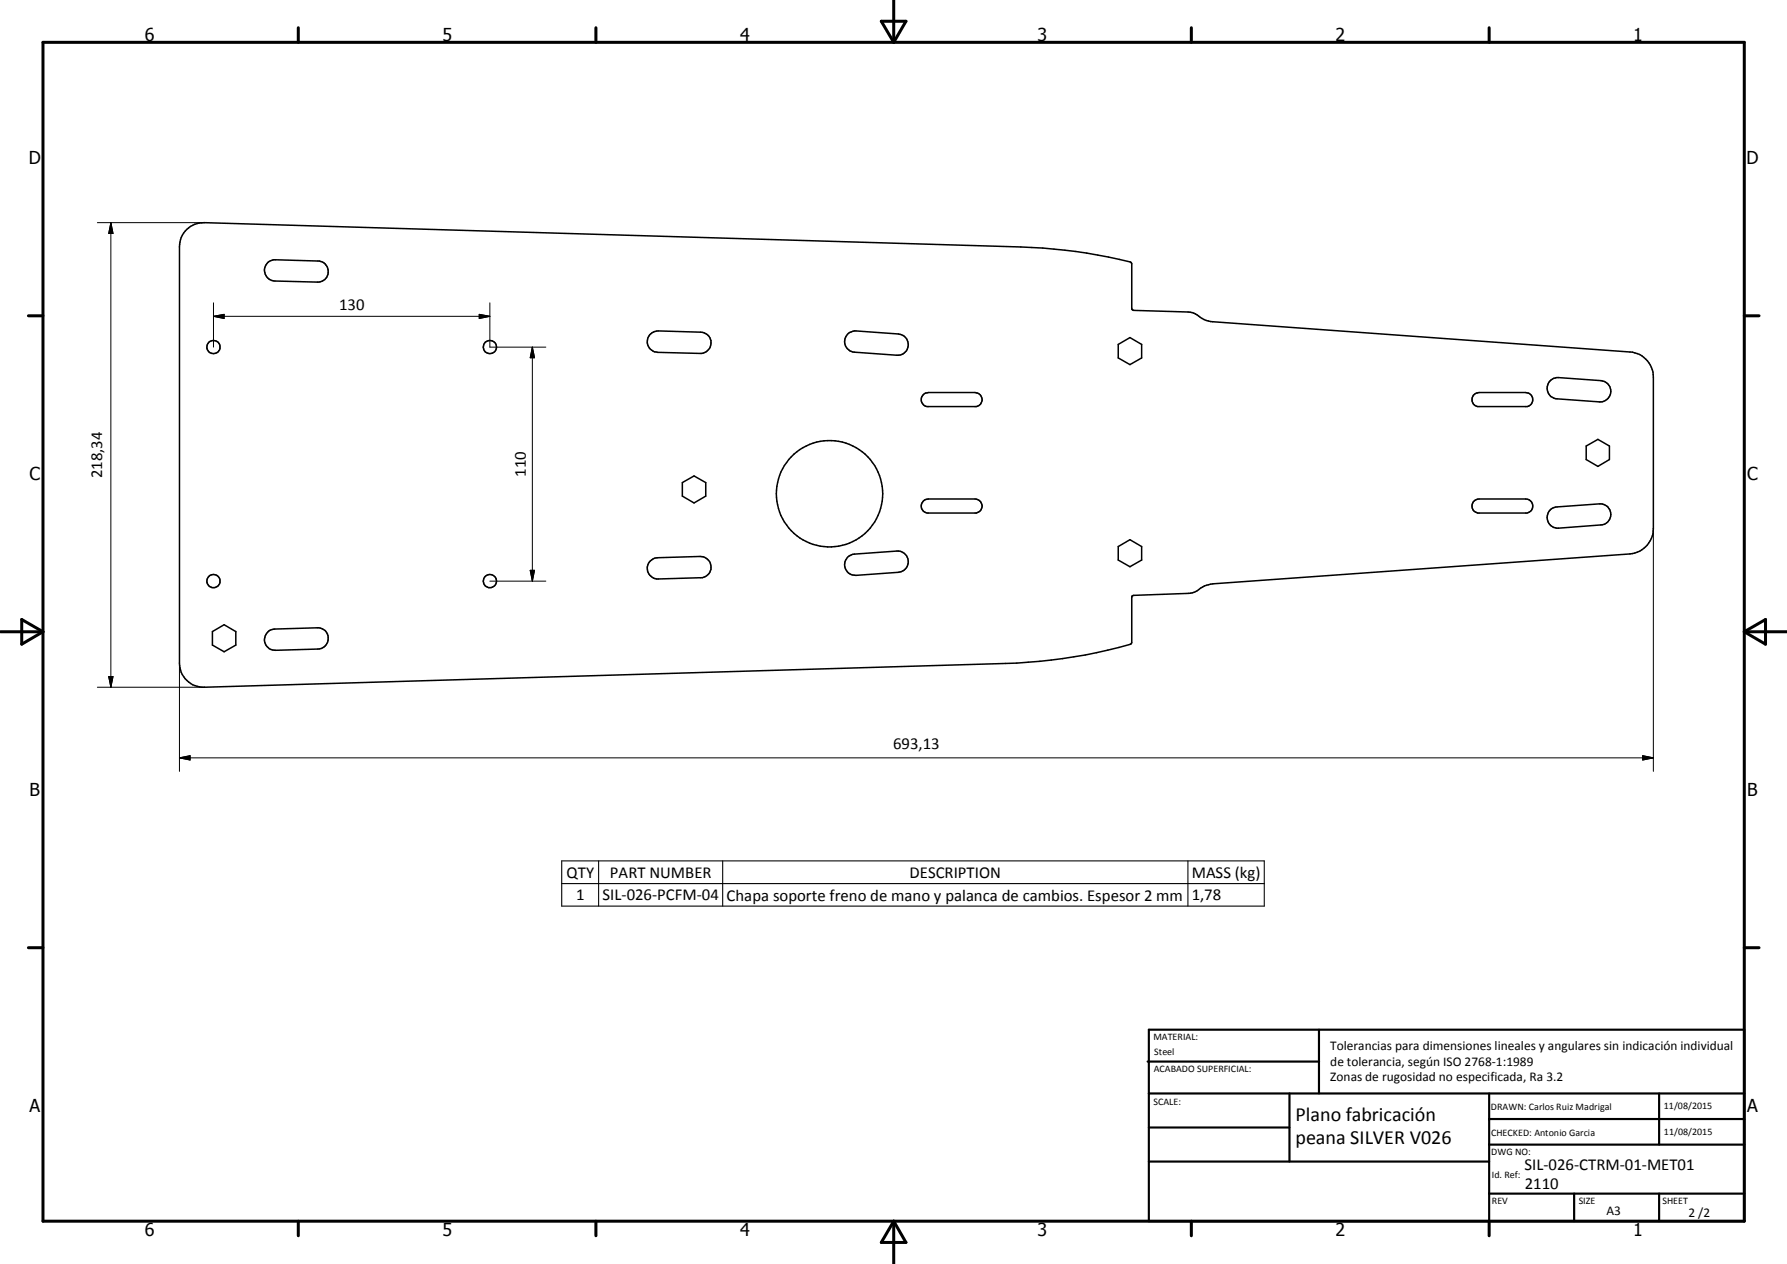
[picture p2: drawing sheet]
<svg xmlns="http://www.w3.org/2000/svg" width="420mm" height="297mm" viewBox="0 0 420 297" stroke-linecap="round" stroke-linejoin="round" font-family="sans-serif">
<g fill="none" stroke="#000" stroke-width=".35">
<path d="M43.9 53.9a5.7 5.7 0 0 1 4.1-1.6l192 5.7a110.6 110.6 0 0 1 26 3.7l.1 .3v10.6l.2 .2 13 .5a5.6 5.6 0 0 1 3.3 1.5l1 .5 1.5 .3 98.1 7.1a6 6 0 0 1 5.5 5.9v35.6a6 6 0 0 1-5.5 6l-98.1 7a6.9 6.9 0 0 0-4 1.8l-1.7 .4-13.1 .6-.2 .3v10.7l-.1 .3a109.7 109.7 0 0 1-26.9 4.5l-191 5.7a5.7 5.7 0 0 1-5.9-5.7v-97.8a5.5 5.5 0 0 1 1.7-4.1zM63 61.6l1.4-.6 10.3 .3a2.48 2.48 0 0 1 2.5 2.6 2.48 2.48 0 0 1-2.6 2.4l-10-.3a2.53 2.53 0 0 1-2.3-1.6 2.53 2.53 0 0 1 .7-2.8zM152.8 78.7l.9-.7 1.1-.2 9.9 .3a2.5 2.5 0 0 1 2.5 2.5 2.5 2.5 0 0 1-2.6 2.5l-10-.3a2.53 2.53 0 0 1-2.2-1.5 2.53 2.53 0 0 1 .4-2.6zM199.3 78.6l.5-.5 1.1-.3 10.3 .7a2.5 2.5 0 0 1 2.4 2.7 2.5 2.5 0 0 1-2.7 2.3l-10-.7a2.5 2.5 0 0 1-2.1-1.6 2.5 2.5 0 0 1 .5-2.6zM217.1 92.7l.5-.3 .7-.2h11a1.67 1.67 0 0 1 1.6 1.6 1.67 1.67 0 0 1-1.3 1.7h-11.6a1.65 1.65 0 0 1-1.3-1.1 1.65 1.65 0 0 1 .4-1.7zM262.9 80.9l2.8-1.6 2.7 1.6v3.2l-2.7 1.6-2.8-1.6zM346.4 92.9l.5-.4 .9-.3h10.9a1.67 1.67 0 0 1 1.7 1.5 1.67 1.67 0 0 1-1.3 1.8h-11.7a1.69 1.69 0 0 1-1-2.6zM364.4 89.5l.9-.6 .7-.2 10.4 .8a2.5 2.5 0 0 1 2.3 2.6 2.5 2.5 0 0 1-2.6 2.3l-10-.7a2.49 2.49 0 0 1-2.2-1.5 2.49 2.49 0 0 1 .5-2.7zM160.4 113.4l2.8-1.6 2.7 1.6v3.2l-2.7 1.6-2.8-1.6zM217.1 117.7l.5-.3 .7-.1h11a1.67 1.67 0 0 1 1.6 1.5 1.67 1.67 0 0 1-1.3 1.8h-11.6a1.65 1.65 0 0 1-1.3-1.2 1.65 1.65 0 0 1 .4-1.7zM346.4 117.9l.5-.4 .9-.2h10.9a1.67 1.67 0 0 1 1.7 1.5 1.67 1.67 0 0 1-1.3 1.8h-11.7a1.69 1.69 0 0 1-1-2.7zM364.4 119.9l1.3-.7 10.4-.8a2.48 2.48 0 0 1 2.6 2.3 2.48 2.48 0 0 1-2.3 2.7l-10 .7a2.53 2.53 0 0 1-2.4-1.4 2.53 2.53 0 0 1 .4-2.8z"/>
<path d="M372.9 104.8l2.8-1.5 2.7 1.5v3.2l-2.7 1.6-2.8-1.6zM152.9 131.8a2.35 2.35 0 0 1 1.7-.7l10-.3a2.5 2.5 0 0 1 2.6 2.4 2.5 2.5 0 0 1-2.5 2.6l-9.9 .3a2.5 2.5 0 0 1-2.4-1.6 2.5 2.5 0 0 1 .5-2.7zM199.3 131l1.2-.7 10.4-.8a2.5 2.5 0 0 1 2.6 2.3 2.5 2.5 0 0 1-2.3 2.7l-10 .7a2.53 2.53 0 0 1-2.4-1.4 2.53 2.53 0 0 1 .5-2.8zM262.9 128.4l2.8-1.6 2.7 1.6v3.2l-2.7 1.6-2.8-1.6zM49.9 148.4l2.8-1.6 2.7 1.6v3.2l-2.7 1.6-2.8-1.6zM63.2 148.3l1.4-.5 10-.3a2.5 2.5 0 0 1 2.6 2.5 2.5 2.5 0 0 1-2.5 2.5l-9.9 .3a2.52 2.52 0 0 1-2.5-1.7 2.52 2.52 0 0 1 .9-2.8z"/>
<circle cx="50.2" cy="81.5" r="1.54"/>
<circle cx="115.2" cy="81.5" r="1.54"/>
<circle cx="195" cy="116" r="12.5"/>
<circle cx="50.2" cy="136.5" r="1.56"/>
<circle cx="115.2" cy="136.6" r="1.56"/>
</g>
<g fill="none" stroke="#000" stroke-width=".71">
<path d="M10.1 9.9h400v277.1h-400zM70.1 6.5v3.4M140.1 6.5v3.4M207.2 5h5.8l-2.9 4.9zM210.1 0v9.9M280.1 6.5v3.4M350.1 6.5v3.4M6.7 74.2h3.4M410.1 74.2h3.5M.1 148.5h10M5.1 145.6l5 2.9-5 2.9zM410.1 148.5h10"/>
<path d="M410.1 148.5l5-2.9v5.8zM6.7 222.7h3.4M410.1 222.7h3.5M70.1 287v3.4M140.1 287v3.4M210.1 287v10M210.1 287l2.9 5h-5.8zM280.1 287v3.4M350.1 287v3.4"/>
</g>
<g fill="none" stroke="#000" stroke-width=".51">
<path d="M269.8 249.5h40.3M270.1 242h140v45h-140zM270.1 257h140M303.2 257v16M310.1 242v15M350.1 257v30M390.1 257v12M270.1 265h33.1M270.1 273h80M350.1 269h60M350.1 263h60M350.1 280.5h60"/>
<path d="M370.1 280.5v6.5M390.1 280.5v6.5"/>
</g>
<path d="M132.1 202.3h165.2v10.6h-165.2zM132.1 207.6h165.2M140.7 202.3v10.6M169.9 202.3v10.6M279.3 202.3v10.6" fill="none" stroke="#000" stroke-width=".25"/>
<g fill="none" stroke="#000" stroke-width=".24">
<path d="M22.9 52.3h25.1M26.1 52.3l.5 2.6h-1zM26.1 52.3v109.2M50.2 74.3l2.5-.4v.9zM50.2 74.3h65M50.2 71.2v10.4M112.7 73.9l2.5 .4-2.5 .5zM115.2 71.2v10.4h13.1M125.2 81.6l.5 2.5h-1zM125.2 81.6v55M115.2 136.6h13.1M124.7 134h1l-.5 2.6z"/>
<path d="M388.7 124.2v57.1M25.6 159h1l-.5 2.5zM42.2 155.8v25.5M22.9 161.5h25.2M42.2 178.1l2.5-.5v1zM42.2 178.1h346.5M386.2 177.6l2.5 .5-2.5 .5z"/>
</g>
<path d="M26.1 52.3l.5 2.6h-1zM50.2 74.3l2.5-.4v.9zM112.7 73.9l2.5 .4-2.5 .5zM125.2 81.6l.5 2.5h-1zM124.7 134h1l-.5 2.6zM25.6 159h1l-.5 2.5zM42.2 178.1l2.5-.5v1zM386.2 177.6l2.5 .5-2.5 .5z" fill="#000"/>
<g font-size="4.7">
<text x="304.6" y="263.5">Plano fabricación</text>
<text x="304.6" y="268.9">peana SILVER V026</text>
</g>
<g font-size="4.2">
<text x="34" y="9.6">6</text>
<text x="104" y="9.6">5</text>
<text x="174" y="9.6">4</text>
<text x="244" y="9.6">3</text>
<text x="314" y="9.6">2</text>
<text x="384" y="9.6">1</text>
<text x="6.8" y="38.7">D</text>
<text x="410.6" y="38.7">D</text>
<text x="7" y="112.9">C</text>
<text x="410.8" y="112.9">C</text>
<text x="7" y="187.1">B</text>
<text x="410.8" y="187.1">B</text>
<text x="7" y="261.4">A</text>
<text x="410.8" y="261.4">A</text>
<text x="34" y="290.4">6</text>
<text x="104" y="290.4">5</text>
<text x="174" y="290.4">4</text>
<text x="244" y="290.4">3</text>
<text x="314" y="290.4">2</text>
<text x="384" y="290.4">1</text>
</g>
<g font-size="3.9">
<text x="79.7" y="72.8">130</text>
<text x="24" y="112.4" transform="rotate(-90 24 112.4)">218,34</text>
<text x="123.6" y="112.1" transform="rotate(-90 123.6 112.1)">110</text>
<text x="210" y="176">693,13</text>
<text x="133.2" y="206.2">QTY</text>
<text x="143.4" y="206.2">PART NUMBER</text>
<text x="213.9" y="206.2">DESCRIPTION</text>
<text x="280.2" y="206.4">MASS (kg)</text>
<text x="135.5" y="211.6">1</text>
<text x="141.7" y="211.6">SIL-026-PCFM-04</text>
<text x="170.8" y="211.6">Chapa soporte freno de mano y palanca de cambios. Espesor 2 mm</text>
<text x="280.2" y="211.6">1,78</text>
<text x="358.5" y="275">SIL-026-CTRM-01-MET01</text>
<text x="358.5" y="279.4">2110</text>
</g>
<g font-size="3.1">
<text x="312.7" y="246.8">Tolerancias para dimensiones lineales y angulares sin indicación individual</text>
<text x="312.7" y="250.4">de tolerancia, según ISO 2768-1:1989</text>
<text x="312.7" y="254">Zonas de rugosidad no especificada, Ra 3.2</text>
<text x="377.7" y="285.6">A3</text>
<text x="397" y="285.9">2 /2</text>
</g>
<g font-size="2.4">
<text x="271.2" y="244.4">MATERIAL:</text>
<text x="271.3" y="252">ACABADO SUPERFICIAL:</text>
<text x="271.4" y="247.9">Steel</text>
<text x="271.2" y="259.7">SCALE:</text>
<text x="350.6" y="260.8">DRAWN: Carlos Ruiz Madrigal</text>
<text x="391.2" y="260.6">11/08/2015</text>
<text x="350.6" y="267">CHECKED: Antonio Garcia</text>
<text x="391.2" y="266.7">11/08/2015</text>
<text x="350.6" y="271.4">DWG NO:</text>
<text x="350.8" y="276.9">Id. Ref:</text>
<text x="350.8" y="282.8">REV</text>
<text x="371.2" y="282.9">SIZE</text>
<text x="390.9" y="282.9">SHEET</text>
</g>
</svg>
